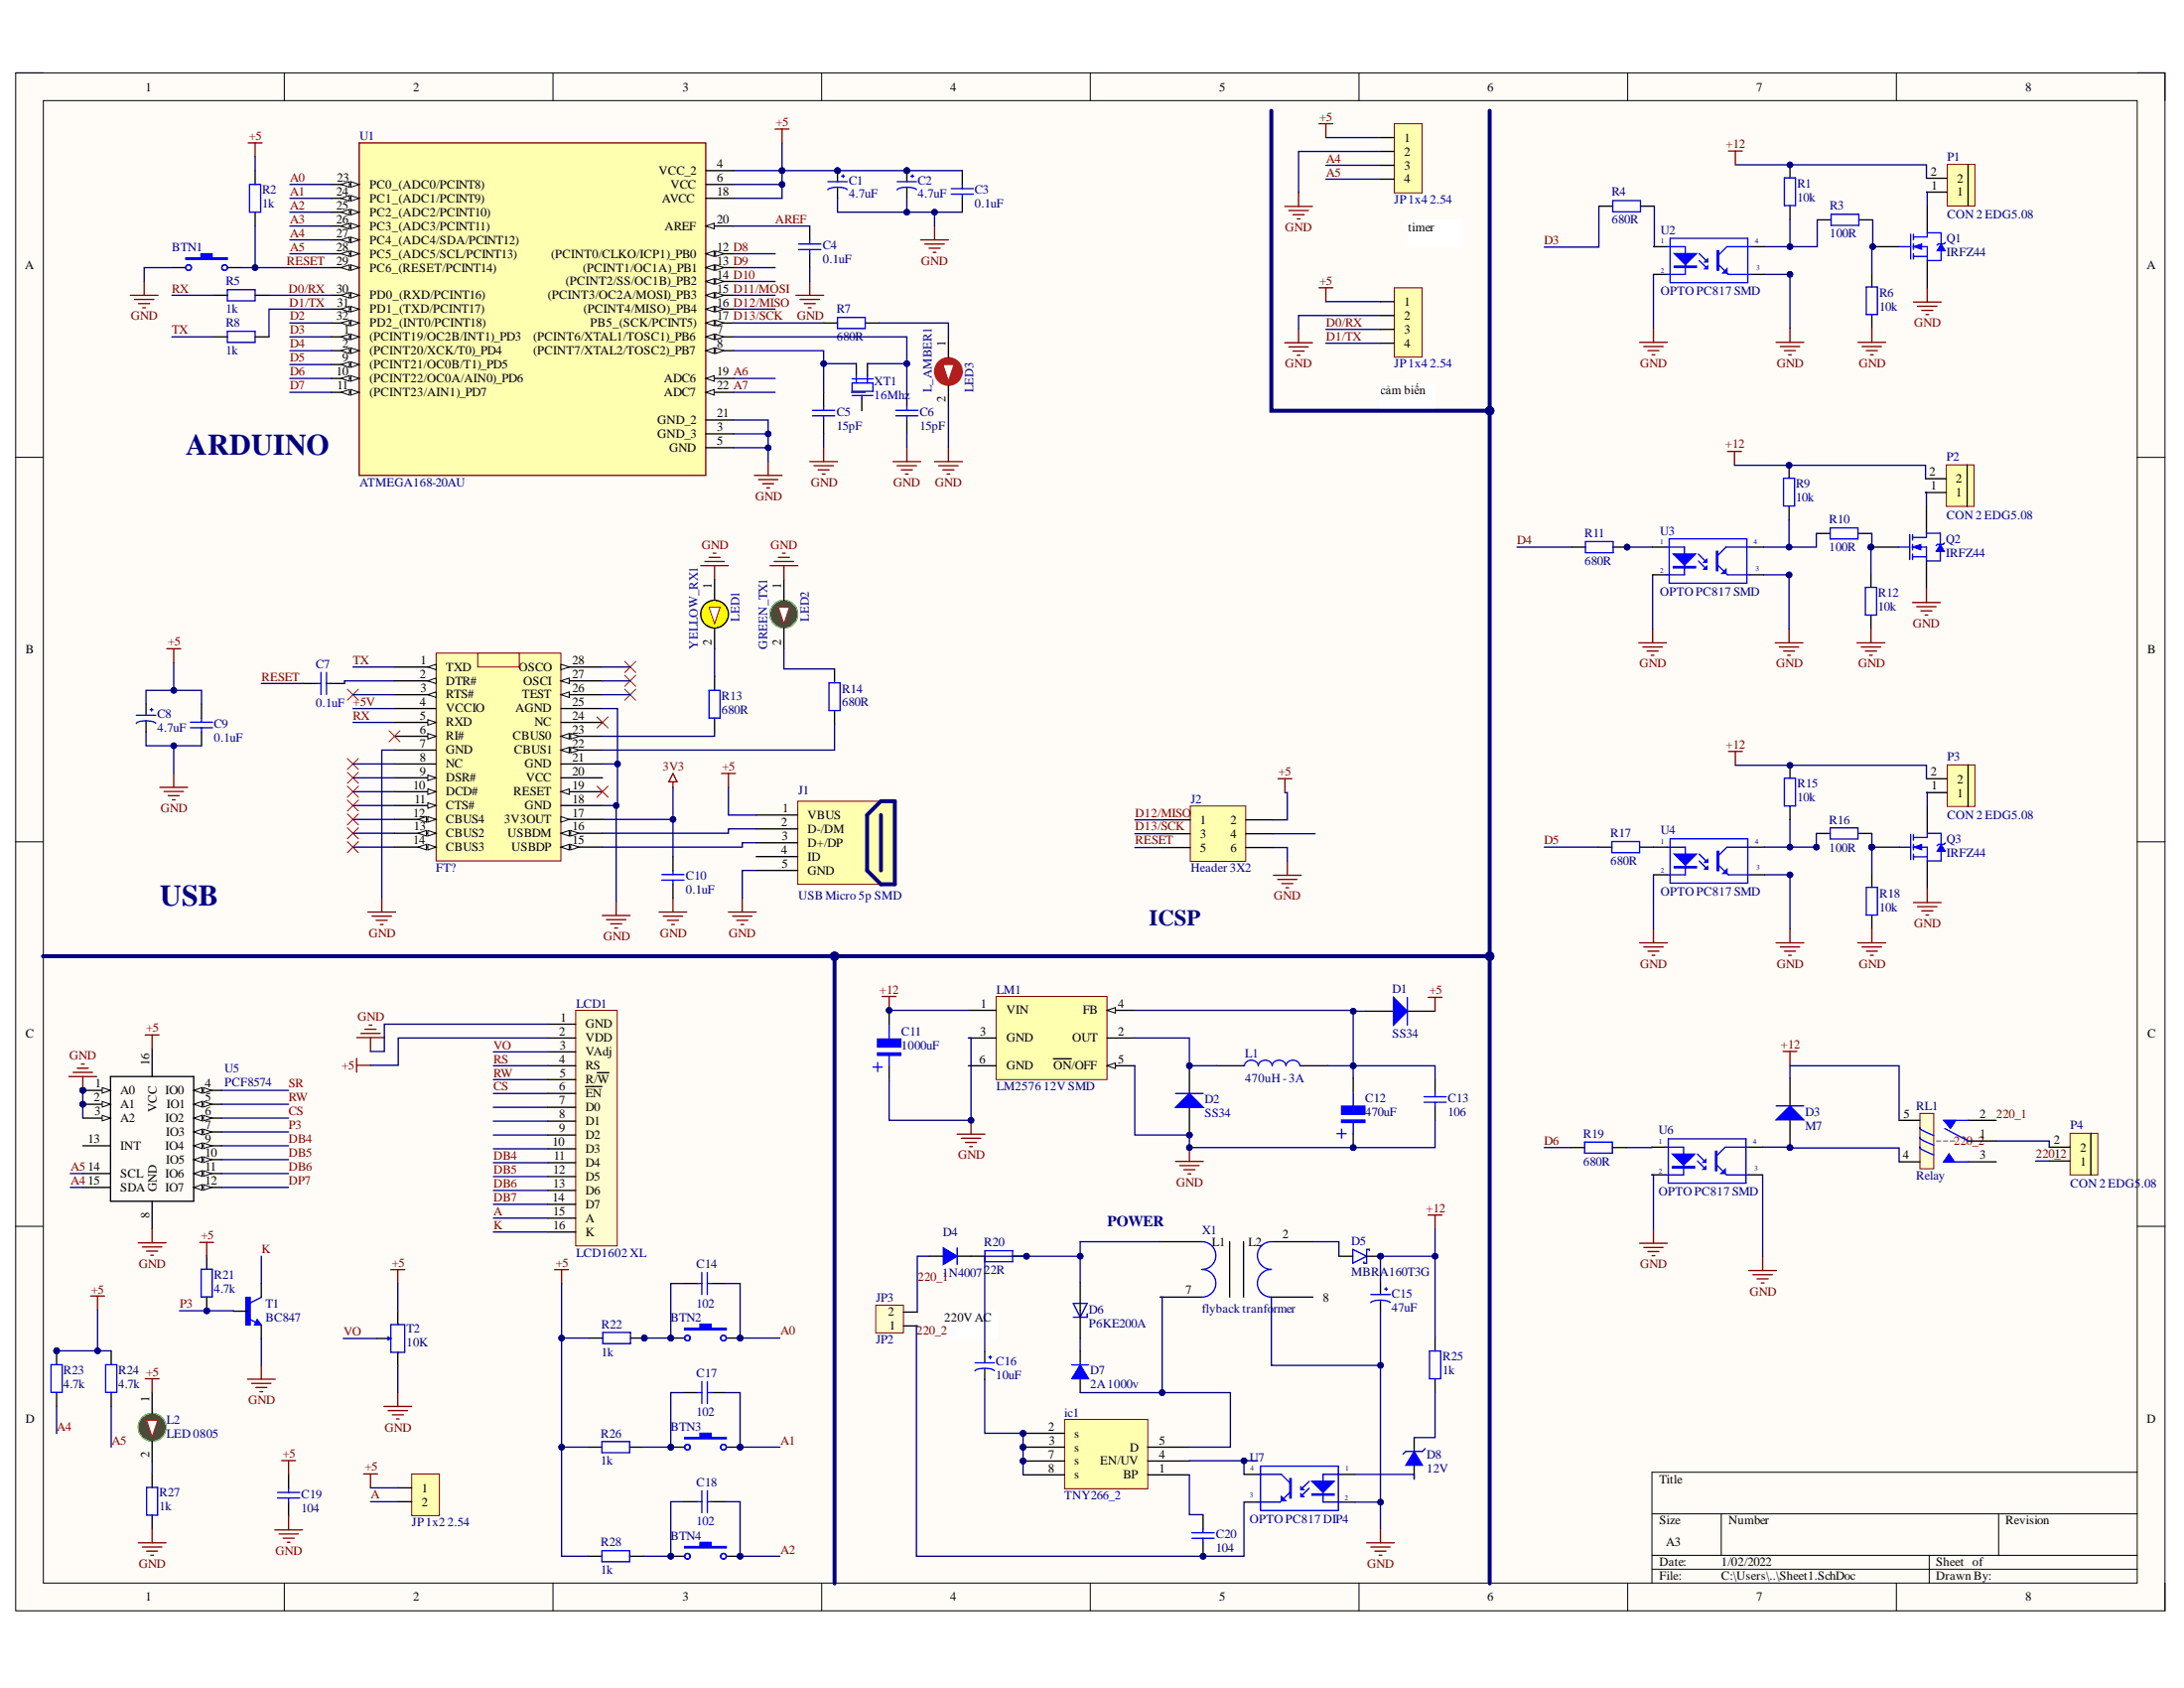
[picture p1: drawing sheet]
# Altium project PCB_Project.PrjPcb
1 sheet, 94 parts. Net scope: global (net labels, ports and power ports of the same name join across sheets).
Board file: PCB1.PcbDoc

## Sheet Sheet1.SchDoc
size A3; SheetNumber: 1; SheetTotal: 1

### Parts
BTN1  Nut Nhan 2 Chan SMD 3x6x2.5  [Nut Nhan 2 Chan SMD 3x6x2.5]  (value not drawn)
BTN2  Nut Nhan 2 Chan SMD 3x6x2.5  [Nut Nhan 2 Chan SMD 3x6x2.5]  (value not drawn)
BTN3  Nut Nhan 2 Chan SMD 3x6x2.5  [Nut Nhan 2 Chan SMD 3x6x2.5]  (value not drawn)
BTN4  Nut Nhan 2 Chan SMD 3x6x2.5  [Nut Nhan 2 Chan SMD 3x6x2.5]  (value not drawn)
C1  4.7uF  [tu tantalum smd3216]
C2  4.7uF  [tu tantalum smd3216]
C3  0.1uF  [tu 0805]
C4  0.1uF  [tu 0805]
C5  15pF  [tu 0805]
C6  15pF  [tu 0805]
C7  0.1uF  [tu 0805]
C8  4.7uF  [tu tantalum smd3216]
C9  0.1uF  [tu 0805]
C10  0.1uF  [tu 0805]
C11  1000uF  [tu nhom 10 (G)]
C12  470uF  [tu nhom 10 (G)]
C13  106  [tu gom]
C14  102  [tu 0805]
C15  47uF  [tu hoa 5mm]
C16  10uF  [tu hoa 13mm]
C17  102  [tu 0805]
C18  102  [tu 0805]
C19  104  [tu 0805]
C20  104  [tu gom]
D1  SS34  [DIODE SMA]
D2  SS34  [DIODE SMA]
D3  M7  [DIODE SMA]
D4  1N4007  [D1A]
D5  MBRA160T3G  [DIOM5226X220N]
D6  P6KE200A  [DIOAD1276W78L760D360]
D7  2A 1000v  [DIODE 2A DUNG]
D8  12V  [DIODE ZENNER SMD SOD80]
FT?  FT232RL  [SSOP28-0.65-10.2X5.2MM]  (value not drawn)
GREEN_TX1  LED2  [LED-0805-Green]
ic1  TNY266_2  [DIP762W46P254L957H406Q7]
J1  USB Micro 5p SMD  [USB Mini 5p SMD]
J2  Header 3X2  [HDR2X3]
JP1  JP 1x4 2.54  [JP 1x4 CT]
JP2  JP 1x4 2.54  [JP 1x4 CT]
JP3  JP2  [CON2]
JP4  JP 1x2 2.54  [JP 1x2 DT]
L1  470uH - 3A  [CUON CAM 100uH3A]
L2  LED 0805  [LED-0805-Green]
L_AMBER1  LED3  [LED-0805-Red]
LCD1  LCD1602 XL  [LCD1602 with Jump]
LM1  LM2576 12V SMD  [TO263-5]
P1  CON 2 EDG5.08  [CON 2 2EDG5.08]
P2  CON 2 EDG5.08  [CON 2 2EDG5.08]
P3  CON 2 EDG5.08  [CON 2 2EDG5.08]
P4  CON 2 EDG5.08  [CON 2 2EDG5.08]
Q1  IRFZ44  [TO220]
Q2  IRFZ44  [TO220]
Q3  IRFZ44  [TO220]
R1  10k  [tro smd 0603]
R2  1k  [tro smd 0603]
R3  100R  [tro smd 0805]
R4  680R  [tro smd 0603]
R5  1k  [tro smd 0603]
R6  10k  [tro smd 0603]
R7  680R  [tro smd 0603]
R8  1k  [tro smd 0603]
R9  10k  [tro smd 0603]
R10  100R  [tro smd 0805]
R11  680R  [tro smd 0603]
R12  10k  [tro smd 0603]
R13  680R  [tro smd 0603]
R14  680R  [tro smd 0603]
R15  10k  [tro smd 0603]
R16  100R  [tro smd 0805]
R17  680R  [tro smd 0603]
R18  10k  [tro smd 0603]
R19  680R  [tro smd 0603]
R20  22R  [tro vach 2w]
R21  4.7k  [tro smd 0603]
R22  1k  [tro smd 0603]
R23  4.7k  [tro smd 0603]
R24  4.7k  [tro smd 0603]
R25  1k  [tro smd 1206]
R26  1k  [tro smd 0603]
R27  1k  [tro smd 0603]
R28  1k  [tro smd 0603]
RL1  Relay  [Relay 5 Chan SRD]
T1  BC847  [SOT23]
T2  10K  [Bien Tro Vi Chinh Dung]
U1  ATMEGA168-20AU  [ATMEGA168]
U2  OPTO PC817 SMD  [SOP4]
U3  OPTO PC817 SMD  [SOP4]
U4  OPTO PC817 SMD  [SOP4]
U5  PCF8574  [DIP16]
U6  OPTO PC817 SMD  [SOP4]
U7  OPTO PC817 DIP4  [DIP4]
X1  flyback tranformer  [flyback transformer]
XT1  16Mhz  [Thach Anh 3 Chan SMD]
YELLOW_RX1  LED1  [LED-0805-Yellow]

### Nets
3V3: C10.1 FT?.17(3V3OUT)
+5: C1.1 C2.1 C3.2 C8.1 C9.2 C19.2 D1.2(K) J1.1(VBUS) J2.2 JP1.1 JP2.1 JP4.1 L2.1(A) LCD1.2(VDD) R2.2 R22.1 R23.1 R24.1 R26.1 R28.1 T2.3 U1.4(VCC_2) U1.6(VCC) U1.18(AVCC) U5.16(VCC)
+12: C11.2 C15.1 D3.2(K) D5.C LM1.1(VIN) P1.2 P2.2 P3.2 R1.1 R9.1 R15.1 R25.1 RL1.5
GND: BTN1.1 C1.2 C2.2 C3.1 C4.2 C5.2 C6.2 C8.2 C9.1 C10.2 C11.1 C12.1 C13.2 C15.2 C19.1 D2.1(A) FT?.7(GND) FT?.18(GND) FT?.21(GND) FT?.25(AGND) GREEN_TX1.1(A) J1.5(GND) J2.6 JP1.2 JP2.2 L_AMBER1.2(K) LCD1.1(GND) LM1.3(GND) LM1.5(~{ON}/OFF) Q1.3(S) Q2.3(S) Q3.3(S) R6.2 R12.2 R18.2 R27.2 T1.2(E) T2.1 U1.3(GND_3) U1.5(GND) U1.21(GND_2) U2.2(K) U2.3(E) U3.2(K) U3.3(E) U4.2(K) U4.3(E) U5.1(A0) U5.2(A1) U5.3(A2) U5.8(GND) U6.2(K) U6.3(E) U7.2(K) X1.8 YELLOW_RX1.1(A)
220_1: D4.1(A) JP3.2 RL1.2
220_2: C20.1 JP3.1 P4.1 U7.3(E)
+5V: FT?.4(VCCIO)
A: JP4.2 LCD1.15(A)
A0: BTN2.2 C14.1 U1.23(PC0_(ADC0/PCINT8))
A1: BTN3.2 C17.1 U1.24(PC1_(ADC1/PCINT9))
A2: BTN4.2 C18.1 U1.25(PC2_(ADC2/PCINT10))
A3: U1.26(PC3_(ADC3/PCINT11))
A4: JP1.3 R23.2 U1.27(PC4_(ADC4/SDA/PCINT12)) U5.15(SDA)
A5: JP1.4 R24.2 U1.28(PC5_(ADC5/SCL/PCINT13)) U5.14(SCL)
A6: U1.19(ADC6)
A7: U1.22(ADC7)
AREF: C4.1 U1.20(AREF)
CS: LCD1.6(~{EN}) U5.6(IO2)
D0/RX: JP2.3 R5.2 U1.30(PD0_(RXD/PCINT16))
D1/TX: JP2.4 R8.2 U1.31(PD1_(TXD/PCINT17))
D2: U1.32(PD2_(INT0/PCINT18))
D3: R4.1 U1.1((PCINT19/OC2B/INT1)_PD3)
D4: R11.1 U1.2((PCINT20/XCK/T0)_PD4)
D5: R17.1 U1.9((PCINT21/OC0B/T1)_PD5)
D6: R19.1 U1.10((PCINT22/OC0A/AIN0)_PD6)
D7: U1.11((PCINT23/AIN1)_PD7)
D8: U1.12((PCINT0/CLKO/ICP1)_PB0)
D9: U1.13((PCINT1/OC1A)_PB1)
D10: U1.14((PCINT2/SS/OC1B)_PB2)
D11/MOSI: U1.15((PCINT3/OC2A/MOSI)_PB3)
D12/MISO: J2.1 U1.16((PCINT4/MISO)_PB4)
D13/SCK: J2.3 R7.1 U1.17(PB5_(SCK/PCINT5))
DB4: LCD1.11(D4) U5.9(IO4)
DB5: LCD1.12(D5) U5.10(IO5)
DB6: LCD1.13(D6) U5.11(IO6)
DB7: LCD1.14(D7)
DP7: U5.12(IO7)
K: LCD1.16(K) T1.3(C)
P3: R21.2 T1.1(B) U5.7(IO3)
RESET: BTN1.2 C7.2 J2.5 R2.1 U1.29(PC6_(RESET/PCINT14))
RS: LCD1.4(RS)
RW: LCD1.5(R/~{W}) U5.5(IO1)
RX: FT?.5(RXD) R5.1
SR: U5.4(IO0)
TX: FT?.1(TXD) R8.1
VO: LCD1.3(VAdj) T2.2
NetBTN2_1: BTN2.1 C14.2 R22.2
NetBTN3_1: BTN3.1 C17.2 R26.2
NetBTN4_1: BTN4.1 C18.2 R28.2
NetC5_1: C5.1 U1.8((PCINT7/XTAL2/TOSC2)_PB7) XT1.3
NetC6_1: C6.1 U1.7((PCINT6/XTAL1/TOSC1)_PB6) XT1.1
NetC7_1: C7.1 FT?.2(DTR#)
NetC12_2: C12.2 C13.1 D1.1(A) L1.2 LM1.4(FB)
NetC16_1: C16.1 D4.2(K) R20.1
NetC16_2: C16.2 ic1.2(s) ic1.3(s) ic1.7(s) ic1.8(s)
NetC20_2: C20.2 ic1.1(BP)
NetD2_2: D2.2(K) L1.1 LM1.2(OUT)
NetD3_1: D3.1(A) RL1.4 U6.4(C)
NetD5_A: D5.A X1.2(L2)
NetD6_A: D6.A R20.2 X1.1(L1)
NetD6_C: D6.C D7.2(K)
NetD7_1: D7.1(A) ic1.5(D) X1.7
NetD8_1: D8.1(A) U7.1(A)
NetD8_2: D8.2(K) R25.2
NetFT?_15: FT?.15(USBDP) J1.3(D+/DP)
NetFT?_16: FT?.16(USBDM) J1.2(D-/DM)
NetFT?_22: FT?.22(CBUS1) R14.1
NetFT?_23: FT?.23(CBUS0) R13.1
NetGREEN_TX1_2: GREEN_TX1.2(K) R14.2
Netic1_4: ic1.4(EN/UV) U7.4(C)
NetL2_2: L2.2(K) R27.1
NetL_AMBER1_1: L_AMBER1.1(A) R7.2
NetP1_1: P1.1 Q1.2(D)
NetP2_1: P2.1 Q2.2(D)
NetP3_1: P3.1 Q3.2(D)
NetP4_2: P4.2 RL1.1
NetQ1_1: Q1.1(G) R3.2 R6.1
NetQ2_1: Q2.1(G) R10.2 R12.1
NetQ3_1: Q3.1(G) R16.2 R18.1
NetR1_2: R1.2 R3.1 U2.4(C)
NetR4_2: R4.2 U2.1(A)
NetR9_2: R9.2 R10.1 U3.4(C)
NetR11_2: R11.2 U3.1(A)
NetR13_2: R13.2 YELLOW_RX1.2(K)
NetR15_2: R15.2 R16.1 U4.4(C)
NetR17_2: R17.2 U4.1(A)
NetR19_2: R19.2 U6.1(A)

Not connected (* = marked no-connect by the designer): FT? 3(RTS#)* 6(RI#)* 8(NC)* 9(DSR#)* 10(DCD#)* 11(CTS#)* 12(CBUS4)* 13(CBUS2)* 14(CBUS3)* 19(RESET)* 20(VCC) 24(NC)* 26(TEST)* 27(OSCI)* 28(OSCO)*; J1 4(ID); J2 4; LCD1 7(D0) 8(D1) 9(D2) 10(D3); LM1 6(GND); R21 1; RL1 3; U5 13(INT); XT1 2

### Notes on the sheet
- TIMER
- timer
- ARDUINO
- Text
- (near JP2) cảm biến
- USB
- ICSP
- POWER
- 220V AC
- Labels drawn without touching a wire or pin: 220_2, +5
